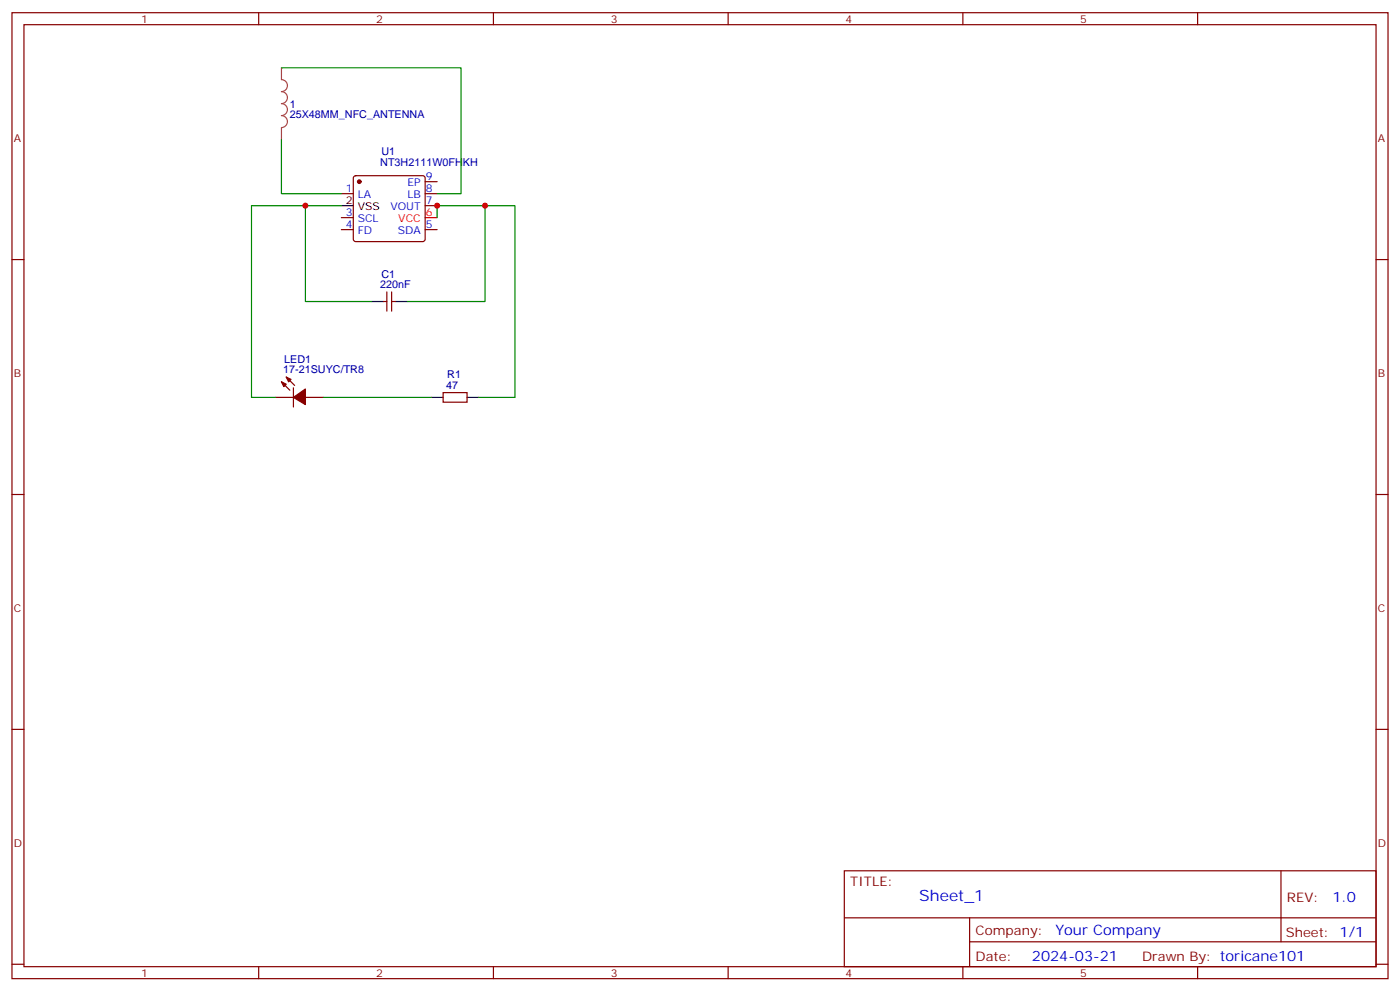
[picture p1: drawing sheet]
<svg xmlns="http://www.w3.org/2000/svg" width="412mm" height="292mm" viewBox="0 0 412 292" stroke-linecap="round" stroke-linejoin="round" font-family="sans-serif">
<g fill="none" stroke="#870000" stroke-width=".35">
<path d="M3.5 3.7h405.4v284.4h-405.4zM7.1 7.3h398.2v277.3h-398.2zM76.2 3.7v3.6M145.3 3.7v3.6M214.5 3.7v3.6M283.6 3.7v3.6M352.8 3.7v3.6M100.5 57h3.6M104.3 51.9l.5-.2h19.7l.5 .2 .2 .5v18l-.2 .5-.5 .2h-19.7l-.5-.2-.2-.5v-18zM125.2 53.5h3.6M125.2 57h3.6M3.5 76.4h3.6"/>
<path d="M100.5 67.6h3.6M100.5 64.1h3.6M125.2 60.5h3.6M125.2 67.6h3.6M405.3 76.4h3.6M112.9 88.8h1M113.9 85.9v5.7M115.4 85.9v5.7M115.4 88.8h1M81.1 117h5.3M82.9 112.4l2.5 2.5M84.3 111l2.5 2.5"/>
<path d="M86.4 114.2v5.6M90 117h5.2M130.5 115.6h7.1v2.8h-7.1zM3.5 145.6h3.6M405.3 145.6h3.6M3.5 214.7h3.6M405.3 214.7h3.6M248.7 256.3h156.6v28.3h-156.6zM377.3 256.4v20.8M248.7 270.2h156.5M285.6 277.2h119.6M285.6 270.2v14.1"/>
<path d="M3.5 283.8h3.6M76.2 284.6v3.5M145.3 284.6v3.5M214.5 284.6v3.5M283.6 284.6v3.5M352.8 284.6v3.5M405.3 283.8h3.6"/>
</g>
<path d="M125.2 64.1h3.6" fill="none" stroke="#f00" stroke-width=".35"/>
<path d="M100.5 60.5h3.6M109.4 88.8h3.5M116.4 88.8h3.5M127 117h3.5M137.6 117h3.5" fill="none" stroke="#000" stroke-width=".35"/>
<g fill="#870000" stroke="#870000" stroke-width=".35">
<path d="M82.9 112.4l1.4 .7-.7 .7z"/>
<path d="M84.3 111l1.4 .7-.7 .7z"/>
<path d="M86.4 117l3.6-2.5v4.6z"/>
<circle cx="105.8" cy="53.5" r=".53"/>
</g>
<path d="M82.9 20v3.4a1.76 1.76 0 0 1 1.8 1.8 1.76 1.76 0 0 1-1.8 1.8 1.76 1.76 0 0 1 1.8 1.7 1.76 1.76 0 0 1-1.8 1.8 1.76 1.76 0 0 1 1.8 1.8 1.76 1.76 0 0 1-1.8 1.7 1.76 1.76 0 0 1 1.8 1.8 1.76 1.76 0 0 1-1.8 1.7M82.9 37.7v3.4" fill="none" stroke="#a64a4a" stroke-width=".35"/>
<path d="M82.9 20h52.9v37h-7M82.9 41.1v15.9h17.6M90 60.5h-15.9v56.5h7M100.5 60.5h-10.5v28.3h19.4M128.8 64.1v-3.6h14.1v28.3h-23M142.9 60.5h8.8v56.5h-10.6M95.2 117h31.8" fill="none" stroke="#008700" stroke-width=".35"/>
<g fill="#c00">
<circle cx="142.9" cy="60.5" r=".88"/>
<circle cx="128.8" cy="60.5" r=".88"/>
<circle cx="90" cy="60.5" r=".88"/>
</g>
<text font-size="4.6" fill="#00f" x="270.8" y="265.4">Sheet_1</text>
<g font-size="4.2" fill="#00f">
<text x="392.5" y="265.6">1.0</text>
<text x="310.9" y="275.2">Your Company</text>
<text x="304" y="283">2024-03-21</text>
</g>
<g font-size="3.9" fill="#800">
<text x="250.5" y="260.9">TITLE:</text>
<text x="379.1" y="265.6">REV:</text>
<text x="287.4" y="275.1">Company:</text>
<text x="378.7" y="275.7">Sheet: 1/1</text>
<text x="287.4" y="282.8">Date:</text>
<text x="336.4" y="282.9">Drawn By: toricane101</text>
</g>
<g font-size="3.2" fill="#800">
<text x="41.6" y="6.7">1</text>
<text x="110.8" y="6.7">2</text>
<text x="179.9" y="6.7">3</text>
<text x="249.1" y="6.7">4</text>
<text x="318.2" y="6.7">5</text>
<text x="4.1" y="41.8">A</text>
<text x="405.9" y="41.8">A</text>
<text x="4.1" y="111">B</text>
<text x="405.9" y="111">B</text>
<text x="4.1" y="180.1">C</text>
<text x="405.9" y="180.1">C</text>
<text x="4.1" y="249.3">D</text>
<text x="405.9" y="249.3">D</text>
<text x="41.6" y="287.5">1</text>
<text x="110.8" y="287.5">2</text>
<text x="179.9" y="287.5">3</text>
<text x="249.1" y="287.5">4</text>
<text x="318.2" y="287.5">5</text>
</g>
<g font-size="3.2" fill="#000080">
<text x="85.4" y="34.8">25X48MM_NFC_ANTENNA</text>
<text x="85.4" y="31.8">1</text>
<text x="112.3" y="45.6">U1</text>
<text x="112" y="48.8">NT3H2111W0FHKH</text>
<text x="112.3" y="81.7">C1</text>
<text x="112" y="84.9">220nF</text>
<text x="83.7" y="106.8">LED1</text>
<text x="83.4" y="109.9">17-21SUYC/TR8</text>
<text x="131.8" y="111.4">R1</text>
<text x="131.4" y="114.5">47</text>
</g>
<g font-size="3.2" fill="#00f">
<text x="125.4" y="53.1">9</text>
<text x="101.9" y="56.7">1</text>
<text x="105.4" y="58.4">LA</text>
<text x="120" y="58.4">LB</text>
<text x="120" y="54.9">EP</text>
<text x="125.4" y="56.7">8</text>
<text x="101.9" y="63.7">3</text>
<text x="105.4" y="65.5">SCL</text>
<text x="115" y="61.9">VOUT</text>
<text x="125.4" y="60.2">7</text>
<text x="101.9" y="67.2">4</text>
<text x="105.4" y="69">FD</text>
<text x="117.2" y="69">SDA</text>
<text x="125.4" y="67.2">5</text>
</g>
<g font-size="3.2">
<text x="101.9" y="60.2">2</text>
<text x="105.4" y="61.9">VSS</text>
</g>
<g font-size="3.2" fill="#f00">
<text x="117.3" y="65.5">VCC</text>
<text x="125.4" y="63.7">6</text>
</g>
</svg>
